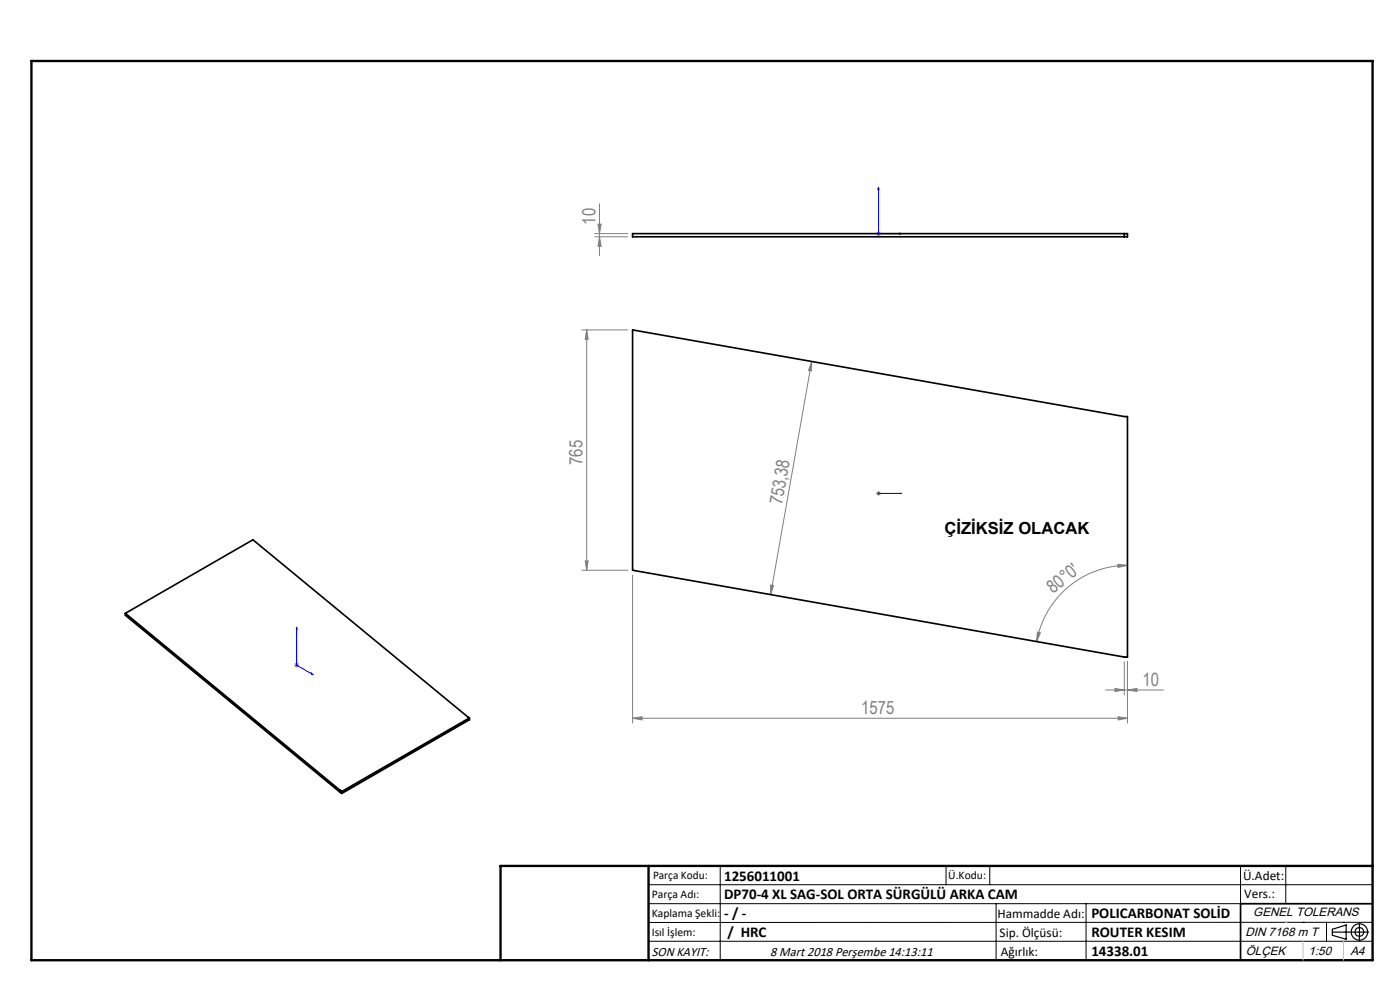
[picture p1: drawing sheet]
<svg xmlns="http://www.w3.org/2000/svg" width="297mm" height="210mm" viewBox="0 0 297 210" stroke-linecap="round" stroke-linejoin="round" font-family="sans-serif">
<g fill="none" stroke="#000" stroke-width=".25">
<path d="M282.6 197.7h7.8M282.6 197.1l3-.9v3l-3-.8zM288.4 195.8v3.8M106.2 203.7h185"/>
<circle cx="288.4" cy="197.7" r="1.74"/>
<circle cx="288.4" cy="197.7" r=".93"/>
</g>
<path d="M186.4 39.7v9.9h4.9M186.4 39.7l.1 .5h-.3zM190.8 49.5l.5 .1-.5 .1zM186.2 104.7h.3zM186.4 104.7h.1M186.4 104.7h4.9M191.3 104.7h-.5h.5M62.9 133v8.1l3.5 2M62.9 133l.1 .5-.2-.1zM66.1 142.8l.3 .3-.3-.1z" fill="none" stroke="#00f" stroke-width=".21"/>
<g fill="none" stroke="#808080" stroke-width=".21">
<path d="M126.2 49.6h7M126.2 50.2h7M126.9 47.5h.6l-.3 2.1zM127.2 50.2l.3 2h-.6zM127.2 43.2v11M185.8 49.6h1.1M186 49.2l.7 .7M186.4 49.1v1M186.7 49.2l-.7 .7M123.4 70h9.8M124.5 70l.3 2h-.7zM124.5 70v51"/>
<path d="M172.2 76.7v2l-.7-.1zM172.2 76.7l-8.7 49.4M124.1 119h.7l-.3 2zM185.8 104.7h1.1M186 104.3l.7 .7M186.4 104.2v1M186.7 104.3l-.7 .7M237.2 119.7l2 .2-2 .5zM239.2 119.9a19.6 19.6 0 0 0-19.3 16.2M123.4 121h9.8M134.2 122v31.4M163.5 124.1l.6 .1-.6 1.9z"/>
<path d="M220.1 134.1l.6 .1-.8 1.9zM62.4 141.1h1M62.6 140.7l.7 .8M62.9 140.6v1M63.3 140.7l-.7 .8M134.2 152.4l2-.4v.7zM134.2 152.4h105M234.5 146.4h12.3M236.5 146l2 .4-2 .3zM237.2 152l2 .4-2 .3zM238.5 140.4v7M239.2 146.4l2-.4v.7z"/>
<path d="M239.2 140.4v13"/>
</g>
<g fill="none" stroke="#000" stroke-width=".21">
<path d="M137.6 187.7h153.6M137.6 191.7h153.6M137.6 199.7h153.6M152.8 183.7v20M200.7 183.7v4M210 183.7v4M211.3 191.7v12M230.4 191.7v12M263.2 183.7v20M272.8 183.7v8M276.4 195.6h.1M281.4 195.6v4.1"/>
<path d="M285 195.6h.1M291.2 195.6l-153.6 .1"/>
</g>
<path d="M291.2 191.7h-28v12" fill="none" stroke="#000" stroke-width=".35"/>
<path d="M6.7 12.9h284.5v190.8h-284.5zM137.6 183.7v20M291.2 183.7h-185v20" fill="none" stroke="#000" stroke-width=".5"/>
<path d="M276.4 199.7v4M285 199.7v4" fill="none" stroke="#c0c0c0" stroke-width=".21"/>
<path d="M272.8 195.6h.1" fill="none" stroke="#c0c0c0" stroke-width=".25"/>
<g fill="#00f">
<path d="M190.8 104.7h.5zM186.2 104.7h.3z"/>
<path d="M190.8 49.5l.5 .1-.5 .1zM186.4 39.7l.1 .5h-.3z"/>
<path d="M66.1 142.8l.3 .3-.3-.1zM62.9 133l.1 .5-.2-.1z"/>
</g>
<g fill="#808080">
<path d="M239.2 146.4l2-.4v.7zM236.5 146l2 .4-2 .3zM237.2 152l2 .4-2 .3zM134.2 152.4l2-.4v.7z"/>
<path d="M237.2 119.7l2 .2-2 .5zM220.1 134.1l.6 .1-.8 1.9z"/>
<path d="M163.5 124.1l.6 .1-.6 1.9zM172.2 76.7v2l-.7-.1z"/>
<path d="M124.5 70l.3 2h-.7zM124.1 119h.7l-.3 2zM126.9 47.5h.6l-.3 2.1zM127.2 50.2l.3 2h-.6z"/>
</g>
<path d="M134.2 49.6h105v.6h-105zM238.5 49.6v.6M134.2 70l104.3 18.4h.7v51h-.7l-104.3-18.4zM26.6 130.1l27.1-15.6 45.9 37.8M26.6 130.1l45.6 37.6M26.6 130.1v.4l45.6 37.6M99.6 152.3l-27.1 15.6M99.6 152.3v.4l-27.1 15.6M72.2 167.7l.3 .2M72.2 168.1l.3 .2M72.2 167.7v.4M72.5 167.9v.4" fill="none" stroke="#000" stroke-width=".35"/>
<g font-size="3.9" fill="#808080">
<text x="126.3" y="47.7" transform="rotate(-90 126.3 47.7)">10</text>
<text x="123.6" y="98.7" transform="rotate(-90 123.6 98.7)">765</text>
<text x="165.9" y="107.2" transform="rotate(-80 165.9 107.2)">753,38</text>
<text x="223.4" y="126" transform="rotate(-39 223.4 126)">80°0'</text>
<text x="242.4" y="145.5">10</text>
<text x="182.7" y="151.5">1575</text>
</g>
<text font-size="3.5" x="200.4" y="113.3">ÇİZİKSİZ OLACAK</text>
<g font-size="3.2">
<text x="153.6" y="190.8">DP70-4 XL SAG-SOL ORTA SÜRGÜLÜ ARKA CAM</text>
<text x="153.6" y="186.8">1256011001</text>
<text x="153.6" y="194.8">- / -</text>
<text x="231.5" y="194.8">POLICARBONAT SOLİD</text>
<text x="154.3" y="198.8">/ HRC</text>
<text x="231.5" y="198.7">ROUTER KESIM</text>
<text x="231.5" y="202.8">14338.01</text>
</g>
<g font-size="2.8">
<text x="263.7" y="186.7">Ü.Adet:</text>
<text x="263.9" y="190.5">Vers.:</text>
<text x="211.6" y="194.8">Hammadde Adı:</text>
<text x="138.3" y="202.8">SON KAYIT:</text>
<text x="163.4" y="202.8">8 Mart 2018 Perşembe 14:13:11</text>
<text x="212.1" y="198.7">Sip. Ölçüsü:</text>
<text x="212.3" y="202.7">Ağırlık:</text>
</g>
<g font-size="2.6">
<text x="265.9" y="194.4">GENEL TOLERANS</text>
<text x="264.2" y="198.5">DIN 7168 m T</text>
<text x="264.3" y="202.6">ÖLÇEK</text>
<text x="277.6" y="202.6">1:50</text>
<text x="286.5" y="202.6">A4</text>
</g>
<g font-size="2.5">
<text x="138.3" y="190.5">Parça Adı:</text>
<text x="138.5" y="186.5">Parça Kodu:</text>
<text x="201.2" y="186.5">Ü.Kodu:</text>
<text x="138.3" y="194.5">Kaplama Şekli:</text>
<text x="138.3" y="198.6">Isıl İşlem:</text>
</g>
</svg>
